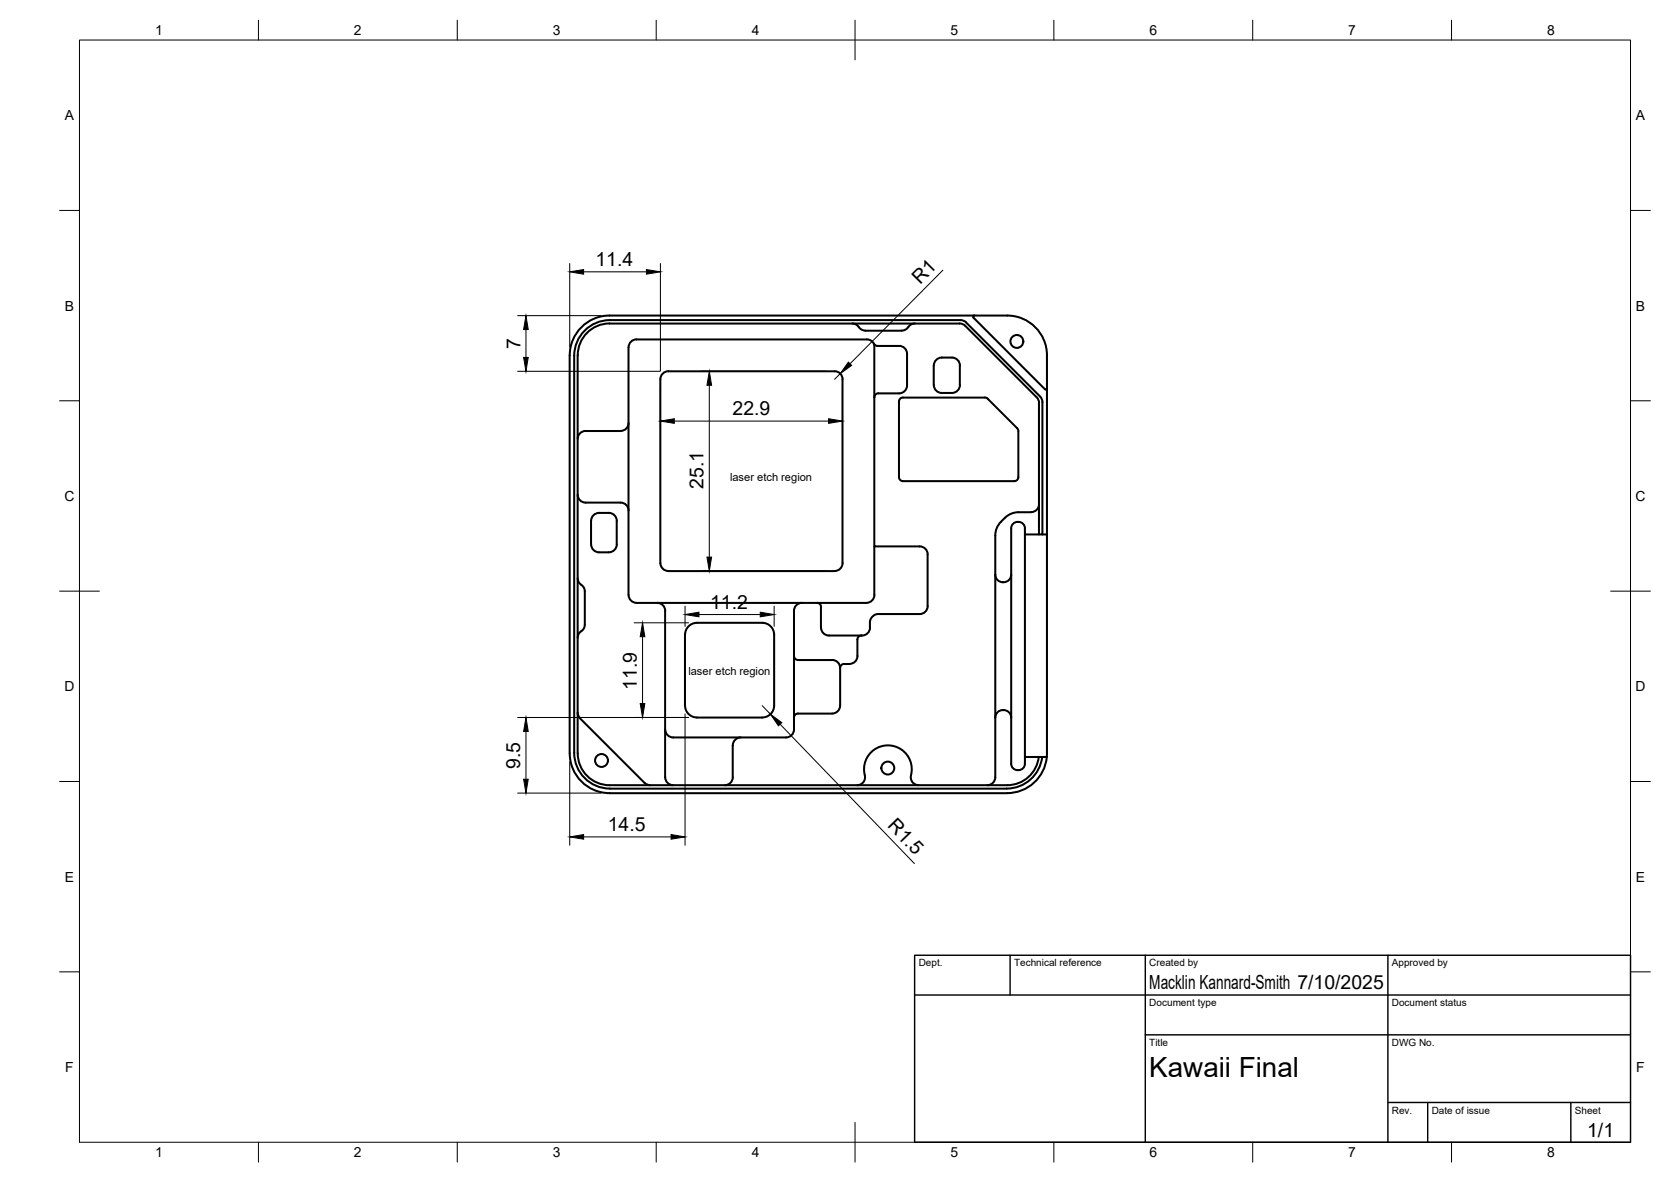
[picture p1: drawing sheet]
<svg xmlns="http://www.w3.org/2000/svg" width="420mm" height="297mm" viewBox="0 0 420 297" stroke-linecap="round" stroke-linejoin="round" font-family="sans-serif">
<!-- layer: Visible -->
<g fill="none" stroke="#000" stroke-width=".51">
<path d="M244.8 79.8l17.9 18a.31 .31 0 0 0 .4 .1 .31 .31 0 0 0 .2-.3M245 79.3a.31 .31 0 0 0-.3 .2 .31 .31 0 0 0 .1 .3M146.6 81.8a10 10 0 0 1 6.6-2.5h100a10 10 0 0 1 10 10v100a10 10 0 0 1-10 10h-99.9a10 10 0 0 1-10.1-10l.1-100a10 10 0 0 1 3.3-7.5zM166 95.3v46.2M166.1 95.3a1.96 1.96 0 0 1 1.9-2h41.9a1.97 1.97 0 0 1 1.9 2l.1 46.2a2 2 0 0 1-2 2h-41.9a2.04 2.04 0 0 1-1.9-2M214.3 81.3l1.1 .3 1.1 1.1 .7 .3 9.5 .1 1.1-.4 1.1-1.1 1.1-.3M219.7 86.4l.4 .4 .5 .1M219.7 86.4l.1 50.9h11.4a2 2 0 0 1 2.1 2M219.7 86.4l-.2-.4a1.9 1.9 0 0 0-1.6-.7h-57.8a2.04 2.04 0 0 0-2.1 2l.1 62.2a2.04 2.04 0 0 0 1.9 2h57.9a2 2 0 0 0 2-2M220.6 86.9h5.5a2 2 0 0 1 2 2v8a2 2 0 0 1-2 2h-5.2M220.9 98.8a1.01 1.01 0 0 0-1 1M234.8 91.9v4.8a2 2 0 0 0 2 2h2.6a2 2 0 0 0 2-2"/>
<path d="M241.3 81.3h-88a8 8 0 0 0-8 8l-.1 100a8 8 0 0 0 8.1 8h99.9a8 8 0 0 0 8-7.1M241.3 81.3l.8 .1 .6 .5M241.3 91.9v4.9M241.4 91.9a2 2 0 0 0-2-2h-2.6a2 2 0 0 0-2 2M242.7 81.9l18 17.9 .5 1.1v33.4h-3.5M242.9 81l18.6 18.6 .5 .7 .1 .7M242.9 81l-.6-.4-.8-.2h-88.1a9 9 0 0 0-9 9v99.8a9 9 0 0 0 9 9h99.7a9 9 0 0 0 8.9-8M247.6 99.9h-20.6a1.01 1.01 0 0 0-1 1v19M247.6 99.9l.8 .3 7.5 7.6 .2 .5v11.6M156 108.3h-8.8a2 2 0 0 0-2 2M158.1 106.3a2 2 0 0 1-2 2M226 119.9a1.01 1.01 0 0 0 1 1h28a1.01 1.01 0 0 0 1.1-1"/>
<path d="M262.1 101.1v33.2h-.9M145.2 124.3a2 2 0 0 0 2 2h8.8M149.2 129.5l.4-.3a7 7 0 0 1 4-.2 2 2 0 0 1 1.5 1.9v5.9a2 2 0 0 1-2 2h-2.5a2.04 2.04 0 0 1-2-2v-5.9l.1-.5zM156.1 126.3a2 2 0 0 1 2 2M219.8 137.3v12.2M233.2 139.3v13M251.7 131.2l-1.1 1.5-.3 1.9v60.7a2 2 0 0 1-2 2M259.2 128.7l-3.7 .1-1.2 .3a7.1 7.1 0 0 0-2.6 2.1M261.3 126.7a2 2 0 0 1-2 2M262.1 134.3h1.1M145.2 145.3l.4 1.1 1.3 1.5 .1 .7M146.1 158.6l-.5 .6-.4 1.1"/>
<path d="M147 148.6v8.4l-.3 1.1-.6 .5M165.3 151.5a2 2 0 0 1 2 2M167.2 153.5v41.8M201.6 151.5a2 2 0 0 0-2 2v29.8a2 2 0 0 1-2 2h-28.4M205.4 151.5a1.01 1.01 0 0 1 1 1v5.2a2.04 2.04 0 0 0 2 2h8.3a2 2 0 0 0 2.1-2l-.1-1.4a2.2 2.2 0 0 1 2-2h10.5a2 2 0 0 0 2.1-2M216.6 159.7a1.01 1.01 0 0 0-1 1v4.2M250.3 144.4a1.91 1.91 0 0 0 2 1.9M254.3 144.4a1.89 1.89 0 0 1-1.9 1.9M145.2 179.1l.2 .7 .4 .7 16.3 16.3M199.6 164.8a1.01 1.01 0 0 0 1 1M200.6 165.9h8.6M209.2 165.8a2 2 0 0 1 2 2"/>
<path d="M211.2 167.9v9.4a2.04 2.04 0 0 1-2 2h-8.6a1.01 1.01 0 0 0-1 1M212.2 166.9h1.4M212.2 166.8a1.01 1.01 0 0 0-1 1M215.6 164.8a2 2 0 0 1-2 2M252.3 178.5a1.87 1.87 0 0 0-2 1.8M252.4 178.4a1.89 1.89 0 0 1 1.9 1.9M162.1 196.7l.6 .5 .8 .1M167.3 195.3a2 2 0 0 0 2 2M167.3 183.3a2 2 0 0 0 2 2M175.2 180.3h16.4M175.2 180.3a3 3 0 0 1-3-3l.1-17.8a2.99 2.99 0 0 1 2.9-3h16.5a2.99 2.99 0 0 1 2.9 3v17.8a2.99 2.99 0 0 1-2.9 3M186.3 185.3a2 2 0 0 0-2 2l-.1 8a1.96 1.96 0 0 1-1.9 2"/>
<path d="M215.5 197.3a2 2 0 0 0 1.9-2.5 6 6 0 0 1 6.1-7.5 6 6 0 0 1 5.5 7.9 2 2 0 0 0 2 2.1M254.3 191.9a1.73 1.73 0 0 0 1.7 1.6 1.73 1.73 0 0 0 1.7-1.6M257.7 190.2v1.7M262 190.2h-4.3v-55.8a4.2 4.2 0 0 0-.3-2.6 1.77 1.77 0 0 0-1.9-.6 1.77 1.77 0 0 0-1.2 1.6v59.1M262 190.2h1.2"/>
<circle cx="255.7" cy="85.8" r="1.62"/>
<circle cx="151.2" cy="191.1" r="1.62"/>
<circle cx="223.2" cy="193" r="1.62"/>
</g>
<!-- layer: BORDER -->
<g fill="none" stroke="#000" stroke-width=".25">
<path d="M20 10.1h390v276.9h-390zM65 5.1v5M115 5.1v5M165 5.1v5M215 5.1v10M265 5.1v5M315 5.1v5M365 5.1v5M15 52.9h5M410 52.9h5M15 100.7h5M410 100.7h5"/>
<path d="M15 148.6h10M405 148.6h10M15 196.4h5M410 196.4h5M15 244.2h5M410 244.2h5M65 287v5M115 287v5M165 287v5M215 282.1v9.9M265 287v5M315 287v5"/>
<path d="M365 287v5"/>
</g>
<!-- layer: TITLEBLOCK -->
<path d="M230 240.1h180v46.9h-180zM230 250h180M254 240.1v9.9M288 240.1v46.9M349 240.1v46.9M288 260.1h122M349 277.1h61M359 277.1v9.9M395 277.1v9.9" fill="none" stroke="#000" stroke-width=".36"/>
<!-- layer: FD_Dimensions -->
<g fill="none" stroke="#000" stroke-width=".25">
<path d="M130.2 79.3h21M143.3 66.2v21M146.7 68.3h15.8M166.1 66.2v27M237.1 67.9l-23.4 23.5M130.2 93.3h35.7M132.2 82.8v7M166.1 97.4v10.5M176.3 93.3h31.5M178.4 96.8v43.2M211.3 93.9l-1.5 1.4M211.8 97.4v10.5"/>
<path d="M169.5 105.8h38.8M159.5 156.5h13.6M172.3 152.3v5.1M175.7 154.4h15.5M176.3 143.5h31.5M194.6 152.3v5.1M161.6 160v16.8M172.3 179.4v33M191.6 177.3l2.1 2.2M130.2 180.3h42.9M130.2 199.3h21M132.2 183.8v12"/>
<path d="M143.3 191.4v21M196.2 182l33.7 35M146.7 210.3h22"/>
</g>
<g fill="#000" stroke="#000" stroke-width=".25">
<path d="M143.3 68.3l3.4-.6v1.2zM162.5 67.7l3.6 .6-3.6 .6zM131.7 89.8h1.1l-.6 3.5zM132.2 79.3l.6 3.5h-1.1zM178.4 93.3l.5 3.5h-1.1zM213.3 91l.8 .8-2.8 2.1zM166.1 105.8l3.4-.6v1.2zM208.3 105.2l3.5 .6-3.5 .6zM172.3 154.4l3.4-.6v1.2zM177.8 140h1.1l-.5 3.5zM191.2 153.8l3.4 .6-3.4 .6zM161.6 156.5l.5 3.5h-1.1z"/>
<path d="M161 176.8h1.1l-.5 3.5zM132.2 180.3l.6 3.5h-1.1zM131.7 195.8h1.1l-.6 3.5zM193.7 179.5l2.9 2.1-.9 .8zM143.3 210.3l3.4-.6v1.2zM168.7 209.7l3.6 .6-3.6 .6z"/>
</g>
<text font-size="7" x="289" y="270.6">Kawaii Final</text>
<g font-size="4.9">
<text x="149.7" y="66.9">11.4</text>
<text x="231.3" y="71.7" transform="rotate(-45 231.3 71.7)">R1</text>
<text x="130.9" y="87.7" transform="rotate(-90 130.9 87.7)">7</text>
<text x="184.2" y="104.4">22.9</text>
<text x="176.9" y="122.8" transform="rotate(-90 176.9 122.8)">25.1</text>
<text x="178.5" y="153">11.2</text>
<text x="160.1" y="173.3" transform="rotate(-90 160.1 173.3)">11.9</text>
<text x="130.8" y="193.2" transform="rotate(-90 130.8 193.2)">9.5</text>
<text x="152.8" y="208.9">14.5</text>
<text x="222.9" y="207.7" transform="rotate(46 222.9 207.7)">R1.5</text>
<text x="289" y="248.5">Macklin Kannard-Smith 7/10/2025</text>
<text x="399.1" y="285.7">1/1</text>
</g>
<g font-size="3.5">
<text x="39" y="8.8">1</text>
<text x="89" y="8.8">2</text>
<text x="139" y="8.8">3</text>
<text x="189" y="8.8">4</text>
<text x="239" y="8.8">5</text>
<text x="289" y="8.8">6</text>
<text x="339" y="8.8">7</text>
<text x="389" y="8.8">8</text>
<text x="16.3" y="30.2">A</text>
<text x="411.3" y="30.2">A</text>
<text x="16.3" y="78">B</text>
<text x="411.3" y="78">B</text>
<text x="16.2" y="125.9">C</text>
<text x="411.2" y="125.9">C</text>
<text x="16.2" y="173.7">D</text>
<text x="411.2" y="173.7">D</text>
<text x="16.3" y="221.6">E</text>
<text x="411.3" y="221.6">E</text>
<text x="16.4" y="269.4">F</text>
<text x="411.4" y="269.4">F</text>
<text x="39" y="290.8">1</text>
<text x="89" y="290.8">2</text>
<text x="139" y="290.8">3</text>
<text x="189" y="290.8">4</text>
<text x="239" y="290.8">5</text>
<text x="289" y="290.8">6</text>
<text x="339" y="290.8">7</text>
<text x="389" y="290.8">8</text>
</g>
<g font-size="2.8">
<text x="183.6" y="120.8">laser etch region</text>
<text x="173.1" y="169.5">laser etch region</text>
</g>
<g font-size="2.5">
<text x="231" y="242.9">Dept.</text>
<text x="255" y="242.9">Technical reference</text>
<text x="289" y="242.9">Created by</text>
<text x="350" y="242.9">Approved by</text>
<text x="289" y="252.8">Document type</text>
<text x="350" y="252.8">Document status</text>
<text x="289" y="262.9">Title</text>
<text x="350" y="262.9">DWG No.</text>
<text x="350" y="279.9">Rev.</text>
<text x="360" y="279.9">Date of issue</text>
<text x="396" y="279.9">Sheet</text>
</g>
</svg>
